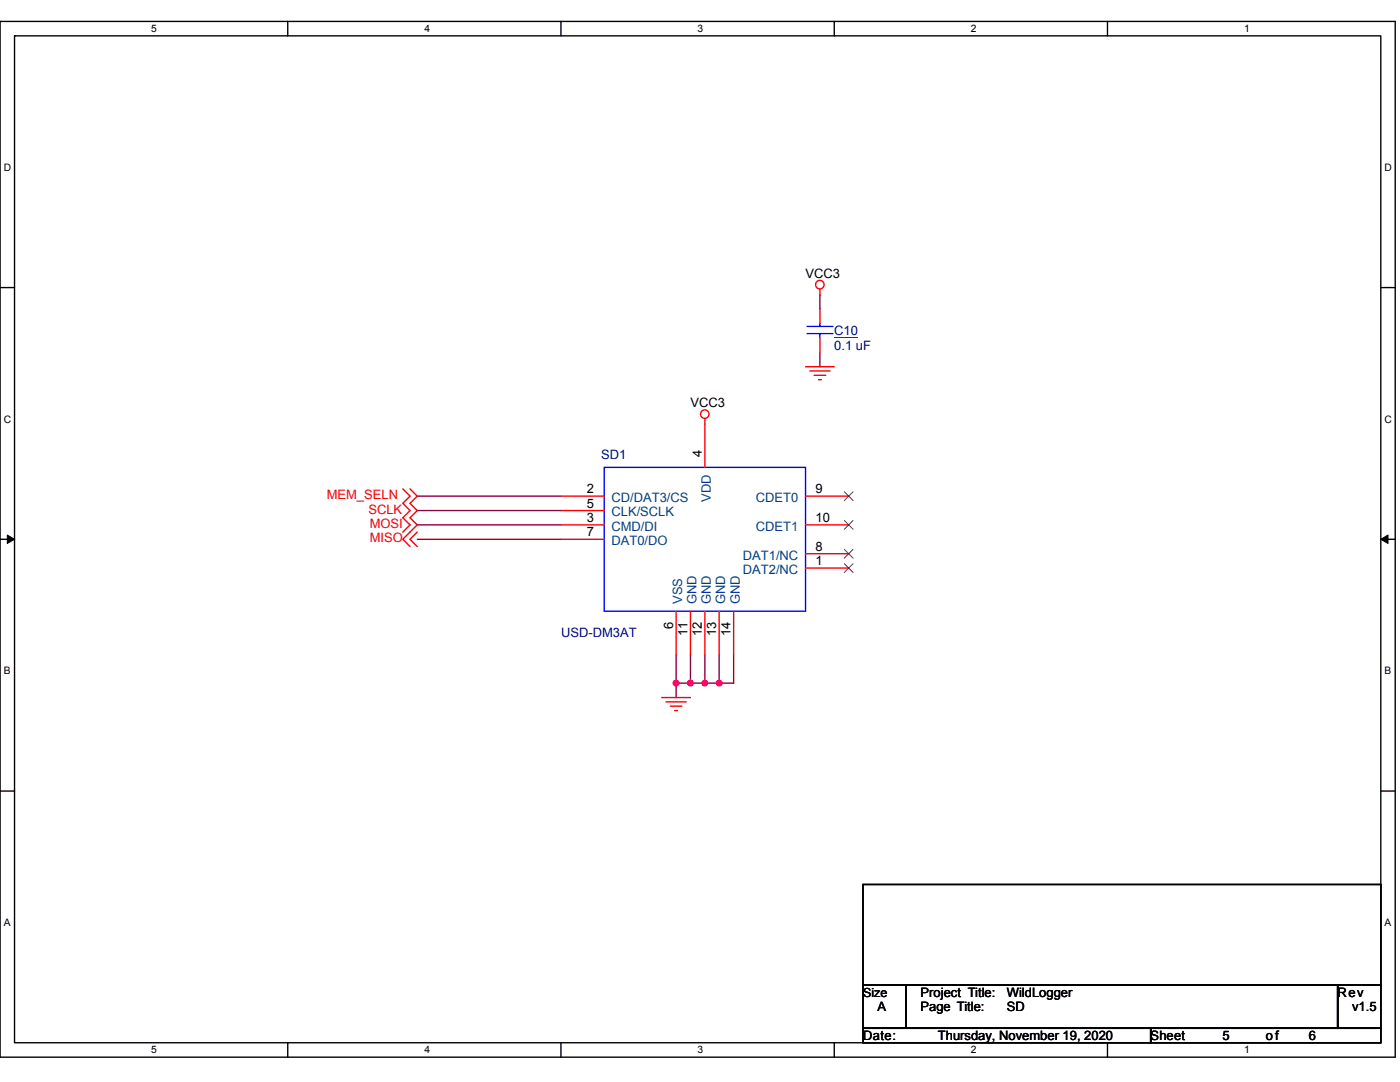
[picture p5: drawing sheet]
<svg xmlns="http://www.w3.org/2000/svg" width="279mm" height="216mm" viewBox="0 0 279 216" stroke-linecap="round" stroke-linejoin="round" font-family="sans-serif">
<path d="M0 4.3h278.4v206.6h-278.4zM2.9 7.2h272.7v200.9h-272.7z" fill="none" stroke="#000" stroke-width=".28"/>
<g fill="#fff">
<path d="M30.2 4.6h1.1v2.3h-1.1z"/>
<path d="M30.2 208.4h1.1v2.3h-1.1z"/>
</g>
<path d="M57.4 4.3v2.9M57.4 208.1v2.8" fill="none" stroke="#000" stroke-width=".28"/>
<g fill="#fff">
<path d="M84.7 4.6h1.1v2.3h-1.1z"/>
<path d="M84.7 208.4h1.1v2.3h-1.1z"/>
</g>
<path d="M112 4.3v2.9M112 208.1v2.8" fill="none" stroke="#000" stroke-width=".28"/>
<g fill="#fff">
<path d="M139.2 4.6h1.2v2.3h-1.2z"/>
<path d="M139.2 208.4h1.2v2.3h-1.2z"/>
</g>
<path d="M166.5 4.3v2.9M166.5 208.1v2.8" fill="none" stroke="#000" stroke-width=".28"/>
<g fill="#fff">
<path d="M193.8 4.6h1.1v2.3h-1.1z"/>
<path d="M193.8 208.4h1.1v2.3h-1.1z"/>
</g>
<path d="M221 4.3v2.9M221 208.1v2.8" fill="none" stroke="#000" stroke-width=".28"/>
<g fill="#fff">
<path d="M248.3 4.6h1.1v2.3h-1.1z"/>
<path d="M248.3 208.4h1.1v2.3h-1.1z"/>
<path d="M.7 32.3h1.5v2.2h-1.5z"/>
<path d="M276.3 32.3h1.5v2.2h-1.5z"/>
<path d="M.7 82.5h1.5v2.3h-1.5z"/>
<path d="M276.3 82.5h1.5v2.3h-1.5z"/>
</g>
<path d="M0 57.4h2.9M275.6 57.4h2.8" fill="none" stroke="#000" stroke-width=".28"/>
<g fill="#fff">
<path d="M.7 132.7h1.4v2.3h-1.4z"/>
<path d="M276.3 132.7h1.4v2.3h-1.4z"/>
</g>
<path d="M0 107.6h2.9M275.6 107.6h2.8" fill="none" stroke="#000" stroke-width=".28"/>
<path d="M1.5 106.8l1.4 .8-1.4 .8zM275.6 107.6l1.4-.8v1.6z" fill="#000" stroke="#000" stroke-width=".2"/>
<g fill="#fff">
<path d="M.7 182.9h1.4v2.3h-1.4z"/>
<path d="M276.3 182.9h1.4v2.3h-1.4z"/>
</g>
<path d="M0 157.8h2.9M275.6 157.8h2.8M172.2 176.5h103.4v20.1h-103.4zM172.2 196.6h8.6v8.6h-8.6zM180.8 196.6h86.2v8.6h-86.2zM267 196.6h8.6v8.6h-8.6zM172.2 205.2h57.4v2.9h-57.4zM229.6 205.2h46v2.9h-46z" fill="none" stroke="#000" stroke-width=".28"/>
<g fill="none" stroke="#800040" stroke-width=".28">
<path d="M163.6 58.8v2.9M163.6 70.3v2.9M83.3 99h28.7M83.3 104.7h28.7M83.3 107.6h28.7M83.3 101.9h28.7M134.9 136.3h2.9M134.9 130.6v5.7M134.9 136.3v2.9M137.8 130.6v5.7M137.8 136.3h2.9M140.7 130.6v5.7"/>
<path d="M140.7 136.3h2.8M143.5 130.6v5.7M146.4 130.6v5.7h-2.9"/>
</g>
<g fill="#f0f" stroke="#f0f" stroke-width=".28">
<circle cx="143.5" cy="136.3" r=".57"/>
<circle cx="140.7" cy="136.3" r=".57"/>
<circle cx="137.8" cy="136.3" r=".57"/>
<circle cx="134.9" cy="136.3" r=".57"/>
</g>
<g fill="none" stroke="#f00" stroke-width=".28">
<path d="M163.6 57.7v1.1M160.8 73.2h5.7M161.6 74h4.1M162.5 74.9h2.3M163.3 75.8h.6M163.6 61.7v2.9M163.6 67.4v2.9M80.4 97.6l1.4 1.4-1.4 1.4 1.4 1.5-1.4 1.4 1.4 1.4-1.4 1.5M81.8 97.6l1.5 1.4-1.5 1.4 1.5 1.5-1.5 1.4 1.5 1.4-2.9 2.9 1.4 1.5M112 99h8.6M140.7 83.5v9.8M160.8 99h8.6"/>
<path d="M83.3 106.2l-1.5 1.4 1.5 1.5M112 104.7h8.6M112 101.9h8.6M112 107.6h8.6M160.8 113.3h8.6M160.8 110.5h8.6M160.8 104.7h8.6M132.1 139.2h5.7M134.9 122v8.6M137.8 122v8.6M140.7 122v8.6M143.5 122v8.6"/>
<path d="M146.4 122v8.6M132.9 140h4M133.8 140.9h2.3M134.6 141.8h.6"/>
<circle cx="163.6" cy="56.8" r=".85"/>
<circle cx="140.6" cy="82.6" r=".85"/>
</g>
<path d="M161.1 66.6h5.1M161.1 65.1h5.1M163.6 64.6v.5M163.6 66.6v.8M120.6 93.3h40.2v28.7h-40.2z" fill="none" stroke="#00f" stroke-width=".28"/>
<path d="M168.5 98.1l1.8 1.8M170.2 98.1l-1.7 1.8M168.5 112.5l1.8 1.7M168.5 109.6l1.8 1.8M168.5 103.9l1.8 1.7M170.2 112.5l-1.7 1.7M170.2 109.6l-1.7 1.8M170.2 103.9l-1.7 1.7" fill="none" stroke="#804000" stroke-width=".2"/>
<path d="M166.5 67.3h4.7" fill="none" stroke="#000080" stroke-width=".2"/>
<g font-size="2.6">
<text x="160.8" y="55.4">VCC3</text>
<text x="137.8" y="81.2">VCC3</text>
<text x="140.1" y="91.2" transform="rotate(-90 140.1 91.2)">4</text>
<text x="117.1" y="98.4">2</text>
<text x="117.1" y="101.3">5</text>
<text x="162.8" y="98.4">9</text>
<text x="117.1" y="104.1">3</text>
<text x="117.1" y="107">7</text>
<text x="162.8" y="104.1">10</text>
<text x="162.8" y="112.8">1</text>
<text x="162.8" y="109.9">8</text>
<text x="134.3" y="125.4" transform="rotate(-90 134.3 125.4)">6</text>
<text x="137.2" y="126.9" transform="rotate(-90 137.2 126.9)">11</text>
<text x="140.1" y="126.9" transform="rotate(-90 140.1 126.9)">12</text>
<text x="142.9" y="126.9" transform="rotate(-90 142.9 126.9)">13</text>
<text x="145.8" y="126.9" transform="rotate(-90 145.8 126.9)">14</text>
<text x="175.1" y="201.8">A</text>
<text x="183.7" y="198.9">Project Title:</text>
<text x="183.7" y="201.8">Page Title:</text>
<text x="200.9" y="198.9">WildLogger</text>
<text x="200.9" y="201.8">SD</text>
<text x="267" y="198.9">Rev</text>
<text x="269.8" y="201.8">v1.5</text>
<text x="172.2" y="207.5">Date:</text>
<text x="187.2" y="207.5">Thursday, November 19, 2020</text>
<text x="229.6" y="207.5">Sheet</text>
<text x="244" y="207.5">5</text>
<text x="252.6" y="207.5">of</text>
<text x="261.2" y="207.5">6</text>
</g>
<g font-size="2.6" fill="#000080">
<text x="166.5" y="66.9">C10</text>
<text x="166.5" y="69.8">0.1 uF</text>
<text x="120" y="91.6">SD1</text>
<text x="112" y="127.2">USD-DM3AT</text>
</g>
<g font-size="2.6" fill="#f00">
<text x="65.2" y="99.6">MEM_SELN</text>
<text x="73.5" y="102.5">SCLK</text>
<text x="73.8" y="105.3">MOSI</text>
<text x="73.8" y="108.2">MISO</text>
</g>
<g font-size="2.6" fill="#004080">
<text x="122" y="100.2">CD/DAT3/CS</text>
<text x="141.9" y="100.2" transform="rotate(-90 141.9 100.2)">VDD</text>
<text x="150.8" y="100.2">CDET0</text>
<text x="122" y="105.9">CMD/DI</text>
<text x="122" y="103">CLK/SCLK</text>
<text x="150.8" y="105.9">CDET1</text>
<text x="122" y="108.8">DAT0/DO</text>
<text x="148.3" y="111.7">DAT1/NC</text>
<text x="148.3" y="114.5">DAT2/NC</text>
<text x="136.1" y="120.5" transform="rotate(-90 136.1 120.5)">VSS</text>
<text x="139" y="120.5" transform="rotate(-90 139 120.5)">GND</text>
<text x="141.9" y="120.5" transform="rotate(-90 141.9 120.5)">GND</text>
<text x="144.7" y="120.5" transform="rotate(-90 144.7 120.5)">GND</text>
<text x="147.6" y="120.5" transform="rotate(-90 147.6 120.5)">GND</text>
</g>
<text font-size="2.5" x="172.2" y="198.8">Size</text>
<g font-size="2">
<text x="30.2" y="6.4">5</text>
<text x="84.7" y="6.4">4</text>
<text x="139.2" y="6.4">3</text>
<text x="193.8" y="6.4">2</text>
<text x="248.3" y="6.4">1</text>
<text x=".7" y="34.1">D</text>
<text x="276.3" y="34.1">D</text>
<text x=".7" y="84.3">C</text>
<text x="276.3" y="84.3">C</text>
<text x=".7" y="134.6">B</text>
<text x="276.3" y="134.6">B</text>
<text x=".7" y="184.8">A</text>
<text x="276.3" y="184.8">A</text>
<text x="30.2" y="210.2">5</text>
<text x="84.7" y="210.2">4</text>
<text x="139.2" y="210.2">3</text>
<text x="193.8" y="210.2">2</text>
<text x="248.3" y="210.2">1</text>
</g>
</svg>
